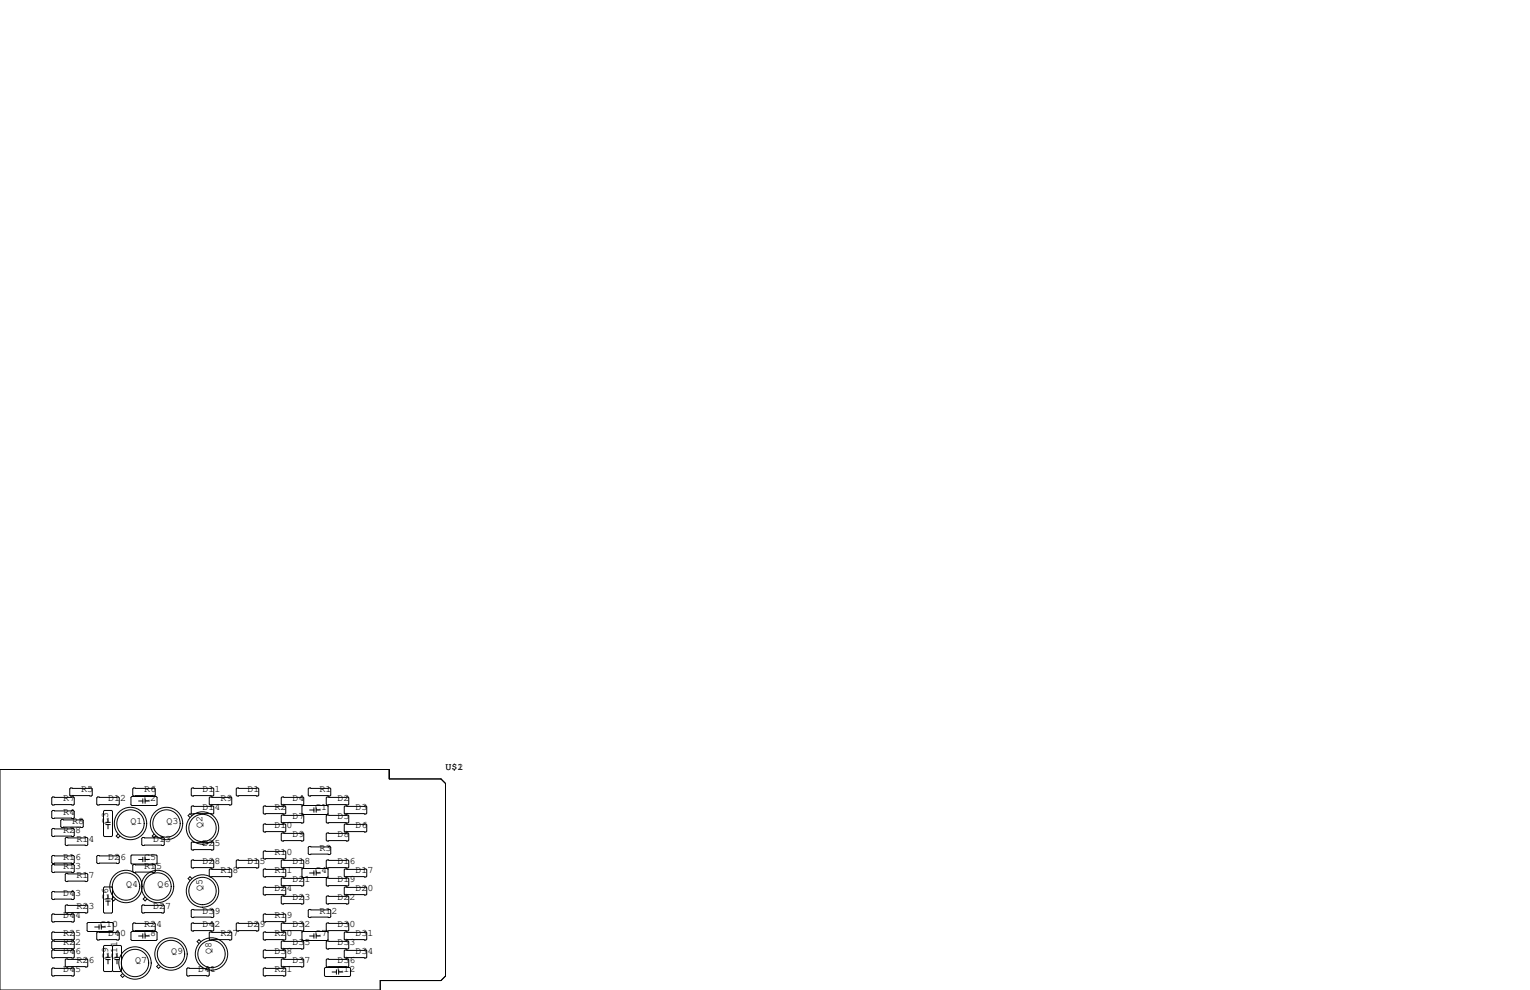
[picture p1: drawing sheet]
<svg xmlns="http://www.w3.org/2000/svg" width="432mm" height="279mm" viewBox="0 0 432 279" stroke-linecap="round" stroke-linejoin="round" font-family="sans-serif">
<g fill="none" stroke="#000" stroke-width=".28">
<path d="M0 217.2h109.9v2.6h14.6l1.2 1.3v54.4l-1.2 1.2h-17.2v2.7h-107.3zM14.9 233.8h5.8l.3 .3v1.7l-.3 .3h-5.8l-.3-.3v-1.7zM14.9 224.9h5.8l.3 .3v1.7l-.3 .3h-5.8l-.3-.3v-1.7zM14.9 228.7h5.8l.3 .3v1.8l-.3 .2h-5.8l-.3-.2v-1.8zM17.4 231.3h5.8l.3 .2v1.8l-.3 .3h-5.8l-.3-.3v-1.8zM18.7 236.3h5.8l.3 .3v1.8l-.3 .2h-5.8l-.3-.2v-1.8zM19.9 222.4h5.9l.2 .2v1.8l-.2 .3h-5.9l-.2-.3v-1.8zM27.6 224.9h5.8l.3 .3v1.7l-.3 .3h-5.8l-.3-.3v-1.7zM29.5 228.7h2l.3 .3v6.8l-.3 .3h-2l-.3-.3v-6.8zM29.8 232.7h1.3M29.8 232.1h1.3M30.5 230.9v1.2"/>
<path d="M30.5 232.7v1.2M33.3 235.4l-.5 .5 .5 .6 .6-.6M37 225l.2-.2h6.9l.2 .2v2.1l-.2 .2h-6.9l-.2-.2zM37.7 222.4h5.9l.2 .2v1.8l-.2 .3h-5.9l-.2-.3v-1.8zM39.1 226.1h1.2M40.3 236.3h5.8l.3 .3v1.8l-.3 .2h-5.8l-.3-.2v-1.8zM40.3 225.4v1.3M40.9 225.4v1.3M40.9 226.1h1.3M43.5 235.4l-.5 .5 .5 .6 .5-.6M54.2 230.2l-.6-.6-.5 .6 .5 .5M54.2 222.4h5.9l.2 .2v1.8l-.2 .3h-5.9l-.2-.3v-1.8z"/>
<path d="M54.2 227.5h5.9l.2 .2v1.8l-.2 .2h-5.9l-.2-.2v-1.8zM54.2 237.6h5.9l.2 .3v1.7l-.2 .3h-5.9l-.2-.3v-1.7zM59.3 224.9h5.9l.2 .3v1.7l-.2 .3h-5.9l-.2-.3v-1.7zM66.9 222.4h5.9l.2 .2v1.8l-.2 .3h-5.9l-.2-.3v-1.8zM74.5 232.5h5.9l.2 .3v1.8l-.2 .2h-5.9l-.2-.2v-1.8zM74.5 227.5h5.9l.2 .2v1.8l-.2 .2h-5.9l-.2-.2v-1.8zM79.6 230h5.9l.2 .3v1.7l-.2 .3h-5.9l-.2-.3v-1.7zM79.6 224.9h5.9l.2 .3v1.7l-.2 .3h-5.9l-.2-.3v-1.7zM79.6 235.1h5.9l.2 .2v1.8l-.2 .3h-5.9l-.2-.3v-1.8zM85.2 227.6l.3-.3h6.8l.3 .3v2l-.3 .3h-6.8l-.3-.3zM87.2 222.4h5.9l.2 .2v1.8l-.2 .3h-5.9l-.2-.3v-1.8zM87.2 238.9h5.9l.2 .2v1.8l-.2 .3h-5.9l-.2-.3v-1.8z"/>
<path d="M87.4 228.6h1.2M88.6 228v1.2M89.2 228.6h1.2M89.2 228v1.2M92.3 230h5.9l.2 .3v1.7l-.2 .3h-5.9l-.2-.3v-1.7zM92.3 224.9h5.9l.2 .3v1.7l-.2 .3h-5.9l-.2-.3v-1.7zM92.3 235.1h5.9l.2 .2v1.8l-.2 .3h-5.9l-.2-.3v-1.8zM97.4 232.5h5.9l.2 .3v1.8l-.2 .2h-5.9l-.2-.2v-1.8zM97.4 227.5h5.9l.2 .2v1.8l-.2 .2h-5.9l-.2-.2v-1.8zM14.9 241.4h5.8l.3 .3v1.8l-.3 .2h-5.8l-.3-.2v-1.8zM14.9 244h5.8l.3 .2v1.8l-.3 .3h-5.8l-.3-.3v-1.8zM14.9 251.6h5.8l.3 .2v1.8l-.3 .3h-5.8l-.3-.3v-1.8z"/>
<path d="M14.9 257.9h5.8l.3 .3v1.8l-.3 .2h-5.8l-.3-.2v-1.8zM18.7 255.4h5.8l.3 .3v1.7l-.3 .3h-5.8l-.3-.3v-1.7zM18.7 246.5h5.8l.3 .3v1.7l-.3 .3h-5.8l-.3-.3v-1.7zM27.6 241.4h5.8l.3 .3v1.8l-.3 .2h-5.8l-.3-.2v-1.8zM29.5 250.3h2l.3 .3v6.8l-.3 .3h-2l-.3-.3v-6.8zM29.8 254.3h1.3M29.8 253.7h1.3M30.5 252.5v1.2M30.5 254.3v1.2M32.1 253.2l-.6 .5 .6 .6 .5-.6M37 241.6l.2-.3h6.9l.2 .3v2l-.2 .2h-6.9l-.2-.2zM37.7 244h5.9l.2 .2v1.8l-.2 .3h-5.9l-.2-.3v-1.8z"/>
<path d="M39.1 242.6h1.2M40 255.7l.3-.3h5.8l.3 .3v1.7l-.3 .3h-5.8l-.3-.3zM40.3 241.9v1.3M40.9 241.9v1.3M40.9 253.2l-.5 .5 .5 .6 .6-.6M40.9 242.6h1.3M54 256.9l.2-.2h5.9l.2 .2v1.8l-.2 .3h-5.9l-.2-.3zM54.2 248l-.6-.6-.5 .6 .5 .5M54.2 242.7h5.9l.2 .3v1.7l-.2 .3h-5.9l-.2-.3v-1.7zM59.1 245.5l.2-.3h5.9l.2 .3v1.8l-.2 .2h-5.9l-.2-.2zM66.9 242.7h5.9l.2 .3v1.7l-.2 .3h-5.9l-.2-.3v-1.7zM74.3 258.2l.2-.3h5.9l.2 .3v1.8l-.2 .2h-5.9l-.2-.2z"/>
<path d="M74.3 245.5l.2-.3h5.9l.2 .3v1.8l-.2 .2h-5.9l-.2-.2zM74.3 250.6l.2-.3h5.9l.2 .3v1.7l-.2 .3h-5.9l-.2-.3zM74.5 240.2h5.9l.2 .2v1.8l-.2 .2h-5.9l-.2-.2v-1.8zM79.4 248l.2-.2h5.9l.2 .2v1.8l-.2 .3h-5.9l-.2-.3zM79.4 253.1l.2-.2h5.9l.2 .2v1.8l-.2 .2h-5.9l-.2-.2zM79.6 242.7h5.9l.2 .3v1.7l-.2 .3h-5.9l-.2-.3v-1.7zM85.2 245.4l.3-.3h6.8l.3 .3v2l-.3 .2h-6.8l-.3-.2zM87 256.9l.2-.2h5.9l.2 .2v1.8l-.2 .3h-5.9l-.2-.3zM87.4 246.4h1.2M88.6 245.7v1.3M89.2 245.7v1.3M89.2 246.4h1.2"/>
<path d="M92.1 248l.2-.2h5.9l.2 .2v1.8l-.2 .3h-5.9l-.2-.3zM92.1 253.1l.2-.2h5.9l.2 .2v1.8l-.2 .2h-5.9l-.2-.2zM92.3 242.7h5.9l.2 .3v1.7l-.2 .3h-5.9l-.2-.3v-1.7zM97.2 250.6l.2-.3h5.9l.2 .3v1.7l-.2 .3h-5.9l-.2-.3zM97.2 245.5l.2-.3h5.9l.2 .3v1.8l-.2 .2h-5.9l-.2-.2zM14.6 273.4l.3-.2h5.8l.3 .2v1.8l-.3 .3h-5.8l-.3-.3zM14.9 263h5.8l.3 .3v1.7l-.3 .3h-5.8l-.3-.3v-1.7zM14.9 265.6h5.8l.3 .2v1.8l-.3 .2h-5.8l-.3-.2v-1.8zM14.9 268.1h5.8l.3 .3v1.7l-.3 .3h-5.8l-.3-.3v-1.7zM18.7 270.6h5.8l.3 .3v1.8l-.3 .2h-5.8l-.3-.2v-1.8zM24.6 260.6l.2-.3h6.9l.2 .3v2l-.2 .3h-6.9l-.2-.3zM26.7 261.6h1.3"/>
<path d="M27.6 263h5.8l.3 .3v1.7l-.3 .3h-5.8l-.3-.3v-1.7zM28 261v1.3M28.6 261.6h1.2M28.6 261v1.3M29.8 270.8h1.3M29.8 270.2h1.3M30.5 269v1.2M30.5 270.8v1.2M31.8 267.1v6.8M31.8 267.1l-.3-.3h-2l-.3 .3v6.8l.3 .3h2l.3-.3M31.8 267.1l.2-.3h2l.3 .3v6.8l-.3 .3h-2l-.2-.3M32.4 270.8h1.3"/>
<path d="M32.4 270.2h1.3M33 269v1.2M33 270.8v1.2M34.6 274.8l-.5 .5 .5 .5 .5-.5M37 263.1l.2-.2h6.9l.2 .2v2.1l-.2 .2h-6.9l-.2-.2zM37.5 260.7l.2-.2h5.9l.2 .2v1.8l-.2 .3h-5.9l-.2-.3zM39.1 264.2h1.2M40.3 263.5v1.3M40.9 264.2h1.3M40.9 263.5v1.3M44.8 272.2l-.6 .6 .6 .5 .5-.5M52.7 273.4l.3-.2h5.8l.3 .2v1.8l-.3 .3h-5.8l-.3-.3z"/>
<path d="M54 260.7l.2-.2h5.9l.2 .2v1.8l-.2 .3h-5.9l-.2-.3zM56.7 265.7l-.5-.5-.6 .5 .6 .6M59.1 263.3l.2-.3h5.9l.2 .3v1.7l-.2 .3h-5.9l-.2-.3zM66.7 260.7l.2-.2h5.9l.2 .2v1.8l-.2 .3h-5.9l-.2-.3zM74.3 273.4l.2-.2h5.9l.2 .2v1.8l-.2 .3h-5.9l-.2-.3zM74.3 268.4l.2-.3h5.9l.2 .3v1.7l-.2 .3h-5.9l-.2-.3zM74.3 263.3l.2-.3h5.9l.2 .3v1.7l-.2 .3h-5.9l-.2-.3zM79.4 260.7l.2-.2h5.9l.2 .2v1.8l-.2 .3h-5.9l-.2-.3zM79.4 265.8l.2-.2h5.9l.2 .2v1.8l-.2 .2h-5.9l-.2-.2zM79.4 270.9l.2-.3h5.9l.2 .3v1.8l-.2 .2h-5.9l-.2-.2zM85.2 263.1l.3-.2h6.8l.3 .2v2.1l-.3 .2h-6.8l-.3-.2zM87.4 264.2h1.2"/>
<path d="M88.6 263.5v1.3M89.2 263.5v1.3M89.2 264.2h1.2M91.6 273.3l.2-.3h6.9l.2 .3v2l-.2 .3h-6.9l-.2-.3zM92.1 260.7l.2-.2h5.9l.2 .2v1.8l-.2 .3h-5.9l-.2-.3zM92.1 265.8l.2-.2h5.9l.2 .2v1.8l-.2 .2h-5.9l-.2-.2zM92.1 270.9l.2-.3h5.9l.2 .3v1.8l-.2 .2h-5.9l-.2-.2zM93.7 274.3h1.2M94.9 273.7v1.3M95.6 274.3h1.2M95.6 273.7v1.3M97.2 268.4l.2-.3h5.9l.2 .3v1.7l-.2 .3h-5.9l-.2-.3z"/>
<path d="M97.2 263.3l.2-.3h5.9l.2 .3v1.7l-.2 .3h-5.9l-.2-.3z"/>
<circle cx="36.8" cy="232.4" r="4.6"/>
<circle cx="36.8" cy="232.4" r="3.9"/>
<circle cx="47" cy="232.4" r="3.9"/>
<circle cx="47" cy="232.4" r="4.6"/>
<circle cx="57.2" cy="233.7" r="4.6"/>
<circle cx="57.2" cy="233.7" r="3.9"/>
<circle cx="35.6" cy="250.2" r="4.6"/>
<circle cx="35.6" cy="250.2" r="3.9"/>
<circle cx="44.4" cy="250.2" r="4.6"/>
<circle cx="44.4" cy="250.2" r="3.9"/>
<circle cx="57.2" cy="251.5" r="4.6"/>
<circle cx="57.2" cy="251.5" r="3.9"/>
<circle cx="38.1" cy="271.8" r="4.6"/>
<circle cx="38.1" cy="271.8" r="3.9"/>
<circle cx="48.3" cy="269.2" r="4.6"/>
<circle cx="48.3" cy="269.2" r="3.9"/>
<circle cx="59.7" cy="269.2" r="4.6"/>
<circle cx="59.7" cy="269.2" r="3.9"/>
</g>
<g font-size="2.8">
<text x="125.7" y="217.2">U$1</text>
<text x="129.1" y="217.2">2</text>
<text x="17.8" y="226.1">R7</text>
<text x="22.9" y="223.5">R5</text>
<text x="30.5" y="226.1">D12</text>
<text x="40.6" y="223.5">R6</text>
<text x="40.6" y="226.1">C2</text>
<text x="57.1" y="223.5">D11</text>
<text x="62.2" y="226.1">R9</text>
<text x="69.8" y="223.5">D1</text>
<text x="82.5" y="226.1">D4</text>
<text x="90.2" y="223.5">R1</text>
<text x="95.2" y="226.1">D2</text>
<text x="17.8" y="229.9">R4</text>
<text x="20.3" y="232.4">R8</text>
<text x="30.5" y="232.4" transform="rotate(-90 30.5 232.4)">C3</text>
<text x="36.8" y="232.4">Q1</text>
<text x="47" y="232.4">Q3</text>
<text x="57.1" y="233.7" transform="rotate(-90 57.1 233.7)">Q2</text>
<text x="57.1" y="228.6">D14</text>
<text x="77.5" y="233.7">D10</text>
<text x="77.5" y="228.6">R2</text>
<text x="82.5" y="231.1">D7</text>
<text x="88.9" y="228.6">C1</text>
<text x="95.2" y="231.1">D5</text>
<text x="100.3" y="233.7">D6</text>
<text x="100.3" y="228.6">D3</text>
<text x="17.8" y="234.9">R28</text>
<text x="21.6" y="237.5">R14</text>
<text x="43.2" y="237.5">D13</text>
<text x="57.1" y="238.8">D25</text>
<text x="82.5" y="236.2">D9</text>
<text x="95.2" y="236.2">D8</text>
<text x="17.8" y="245.1">R13</text>
<text x="17.8" y="242.6">R16</text>
<text x="30.5" y="242.6">D26</text>
<text x="40.6" y="245.1">R15</text>
<text x="40.6" y="242.6">C5</text>
<text x="57.1" y="243.8">D28</text>
<text x="69.8" y="243.8">D15</text>
<text x="77.5" y="241.3">R10</text>
<text x="82.5" y="243.8">D18</text>
<text x="90.2" y="240">R3</text>
<text x="95.2" y="243.8">D16</text>
<text x="21.6" y="247.6">R17</text>
<text x="35.6" y="250.2">Q4</text>
<text x="44.4" y="250.2">Q6</text>
<text x="57.1" y="251.5" transform="rotate(-90 57.1 251.5)">Q5</text>
<text x="62.2" y="246.4">R18</text>
<text x="77.5" y="251.5">D24</text>
<text x="77.5" y="246.4">R11</text>
<text x="82.5" y="248.9">D21</text>
<text x="88.9" y="246.4">C4</text>
<text x="95.2" y="248.9">D19</text>
<text x="100.3" y="251.5">D20</text>
<text x="100.3" y="246.4">D17</text>
<text x="17.8" y="252.7">D43</text>
<text x="21.6" y="256.5">R23</text>
<text x="30.5" y="254" transform="rotate(-90 30.5 254)">C6</text>
<text x="43.2" y="256.5">D27</text>
<text x="57.1" y="257.8">D39</text>
<text x="82.5" y="254">D23</text>
<text x="90.2" y="257.8">R12</text>
<text x="95.2" y="254">D22</text>
<text x="17.8" y="259.1">D44</text>
<text x="28.3" y="261.6">C10</text>
<text x="40.6" y="261.6">R24</text>
<text x="57.1" y="261.6">D42</text>
<text x="69.8" y="261.6">D29</text>
<text x="77.5" y="259.1">R19</text>
<text x="82.5" y="261.6">D32</text>
<text x="95.2" y="261.6">D30</text>
<text x="17.8" y="269.2">D46</text>
<text x="17.8" y="266.7">R22</text>
<text x="17.8" y="264.2">R25</text>
<text x="30.5" y="264.2">D40</text>
<text x="40.6" y="264.2">C8</text>
<text x="48.3" y="269.2">Q9</text>
<text x="59.7" y="269.2" transform="rotate(-90 59.7 269.2)">Q8</text>
<text x="62.2" y="264.2">R27</text>
<text x="77.5" y="269.2">D38</text>
<text x="77.5" y="264.2">R20</text>
<text x="82.5" y="266.7">D35</text>
<text x="88.9" y="264.2">C7</text>
<text x="95.2" y="266.7">D33</text>
<text x="100.3" y="269.2">D34</text>
<text x="100.3" y="264.2">D31</text>
<text x="17.8" y="274.3">D45</text>
<text x="21.6" y="271.8">R26</text>
<text x="30.5" y="270.5" transform="rotate(-90 30.5 270.5)">C9</text>
<text x="33" y="270.5" transform="rotate(-90 33 270.5)">C11</text>
<text x="38.1" y="271.8">Q7</text>
<text x="55.9" y="274.3">D41</text>
<text x="77.5" y="274.3">R21</text>
<text x="82.5" y="271.8">D37</text>
<text x="95.2" y="274.3">C12</text>
<text x="95.2" y="271.8">D36</text>
</g>
</svg>
